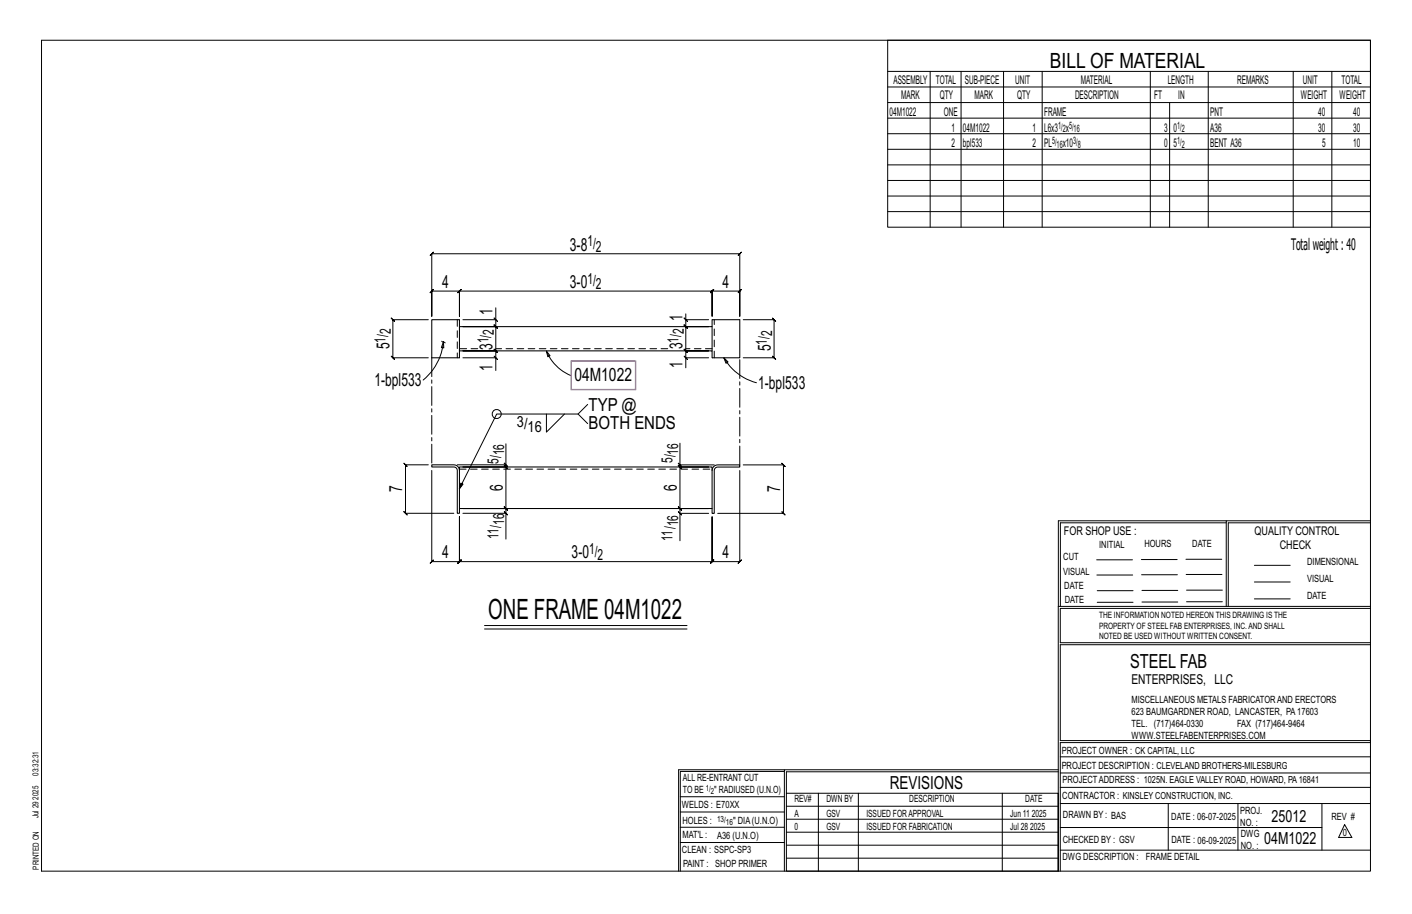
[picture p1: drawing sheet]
<svg xmlns="http://www.w3.org/2000/svg" width="432mm" height="279mm" viewBox="0 0 432 279" stroke-linecap="round" stroke-linejoin="round" font-family="sans-serif">
<g fill="none" stroke="#000" stroke-width=".31">
<path d="M12.7 12.3h406.4v254h-406.4zM271.5 12.3h147.6v57.2h-147.6zM271.5 21.8h147.6M271.5 26.6h147.6M271.5 31.4h147.6M271.5 36.1h147.6M284.5 21.8v47.7M293.9 21.8v47.7M306.9 21.8v47.7M318.7 21.8v47.7M351.8 21.8v47.7M357.7 31.4v38.1"/>
<path d="M369.5 21.8v47.7M395.5 21.8v47.7M407.3 21.8v47.7M271.5 40.9h147.6M271.5 45.6h147.6M271.5 50.4h147.6M271.5 55.2h147.6M271.5 59.9h147.6M132 77.6l-.5 .5 1-1-.5 .5h94.2l-.5 .5 1-1-.5 .5v19.1v-7.7l.5-.5-1 1 .5-.5h-8.4l.5-.5-1 1 .5-.5v7.7v-7.7l.5-.5-1 1 .5-.5h-77.3l.5-.5-1 1 .5-.5v7.7v-7.7l.5-.5-1 1 .5-.5h-8.5l.5-.5-1 1 .5-.5v7.7zM271.5 64.7h147.6M131 97.7h-10.9l-.5-.5 1 1-.5-.5v11.7l-.5-.5 1 1-.5-.5h10.9M151.1 97.2l1 1z"/>
<path d="M151.6 97.7v2.1l-.5-.5 1 1-.5-.5h-10h10l-.5-.5 1 1-.5-.5v7.5l-.5-.5 1 1-.5-.5h-10h10l-.5-.5 1 1-.5-.5v2.1M151.6 94.1v3.6h-10M209.2 97.2l1 1zM209.7 97.7v2.1l-.5-.5 1 1-.5-.5h7h-7l-.5-.5 1 1-.5-.5v7.5l-.5-.5 1 1-.5-.5h7h-7l-.5-.5 1 1-.5-.5v2.1M209.7 95.9v1.8h7M227.3 97.7h9.4l-.5-.5 1 1-.5-.5v11.7l-.5-.5 1 1-.5-.5h-9.4M135.1 104.3l.5 .3M135.6 104.6l.1 1.7-.7-.1zM135.6 104.6a17.2 17.2 0 0 1-6.2 11.6M135.6 104.6l.5 .2M141.6 109.4h10v3.9M151.1 108.9l1 1z"/>
<path d="M167.1 107.3l1.1 1.4-.7 .4zM167.1 107.3a13.8 13.8 0 0 0 7.5 7.5M209.2 108.9l1 1zM216.7 109.4h-7v3M221.4 109.4l1.2 1.2-.6 .5zM221.4 109.4a16.4 16.4 0 0 0 9.9 7.6M154.7 135.7v6.4h-14.9M167.1 126.6v5.5l5.5-5.5M176.8 126.6l2.9 2.9M179.7 123.6l-2.9 3h-24.9l-11.4 22.8 .4-1.7 .7 .3-1.1 1.4M207.9 135.5v6.6h10.5M131 142.1h-7l-.5-.5 1 1-.5-.5v14.8l-.5-.5 1 1-.5-.5h14.8"/>
<path d="M132 143.8v27.9l-.5 .5 1-1-.5 .5h8.5l-.5 .5 1-1-.5 .5v-13.7v13.7l-.5 .5 1-1-.5 .5h77.3l-.5 .5 1-1-.5 .5v-13.7v13.7l-.5 .5 1-1-.5 .5h8.4l-.5 .5 1-1-.5 .5v-27.9M141.6 156.9h13.1v7.9M154.2 156.4l1 1zM154.2 141.6l1 1zM154.7 142.1v.7l-.5-.5 1 1-.5-.5h-13.1h13.1l-.5-.5 1 1-.5-.5v12.7l-.5-.5 1 1-.5-.5h-13.1h13.1l-.5-.5 1 1-.5-.5v1.4M207.4 156.4l1 1zM207.4 141.6l1 1zM207.9 142.1v.7l-.5-.5 1 1-.5-.5h8.8h-8.8l-.5-.5 1 1-.5-.5v12.7l-.5-.5 1 1-.5-.5h8.8h-8.8l-.5-.5 1 1-.5-.5v1.4M216.7 156.9h-8.8v8.4M227.3 142.1h12.3l-.5-.5 1 1-.5-.5v14.8l-.5-.5 1 1-.5-.5h-20.1M375 159.8h-50.7v25.6M375 159.2h-51.3l-.1 107.1"/>
<path d="M419.1 159.2h-44.1v26.2M419.1 159.8h-43.5v25.6M335.4 171.1h10.9M335.4 175.8h11M349 171h11M349.1 175.7h11M362.7 171h10.9M362.7 175.6h11M383.6 172.8h11M383.6 177.9h11M148.2 191.2h61.9M148.2 192.3h61.9"/>
<path d="M323.7 185.4h95.4M335.5 184.1h11M335.5 180.6h11M349.2 184h11M349.2 180.5h11M362.9 180.4h10.9M362.9 184h10.9M383.6 183.1h11M419.1 186h-94.9v10.5h94.9M419.1 197.1h-94.9v29.3h94.9v.6h-94.9v39.3M239.9 235.8h-31.9v30.5M239.9 235.3h-32.4v31"/>
<path d="M323.6 235.3h-83.7v31M323.6 235.9h-83.1v6.6M324.2 236.3h94.9M324.2 231.4h94.9M208 252.9h31.9M208 257.5h31.9M208 243.6h31.9M208 248.2h31.9M240.5 242.5h83.1v23.8h-83.1zM240.5 258.4h83.1M240.5 254.4h83.1M240.5 250.4h83.1"/>
<path d="M240.5 246.5h83.1M250.3 242.5v23.8M262.5 242.5v23.8M306.5 242.5v23.8M324.2 253h80.1M324.2 245.6h94.9M324.2 259.9h94.9M324.2 240.7h94.9M357.3 245.6v14.3M378.6 245.6v14.3M404.3 245.6v14.3M411.2 252.1l2.2 3.9h-4z"/>
<path d="M240.5 262.3h83.1"/>
<circle cx="151.9" cy="126.6" r="1.38"/>
</g>
<path d="M140.5 99.8v-2.1h-8.5v11.7h8.5v-2.1M140.5 99.8h77.3v-2.1h8.4v11.7h-8.4v-2.1h-77.3zM217.8 99.8v7.5M132 142.1h6.8a1.72 1.72 0 0 1 1.7 1.7v13.1h-.7l-.1-13.6-.9-.5h-6.8zM140.5 143.8v-1h77.3v1M140.5 155.5h77.3M218.3 142.6l1.2-.5h6.7v.7h-6.7l-.9 .5-.2 13.6h-.6v-13.1z" fill="none" stroke="#000" stroke-width=".32"/>
<path d="M139.8 97.7v11.7M146.1 106.6h-5.6M204.2 106.6h-52.6M217.8 106.6h-8.1M218.4 109.4v-11.7M140.5 143.4h77.3" fill="none" stroke="#000" stroke-width=".31" stroke-dasharray="2 1.4"/>
<path d="M174.7 110.4h19.7v8.7h-19.7z" fill="none" stroke="#f0f" stroke-width=".5"/>
<path d="M132 109.4v32.7M226.2 142.1v-32.7" fill="none" stroke="#000" stroke-width=".31" stroke-dasharray="5.8 1 1 1"/>
<text font-size="8.6" x="149.3" y="189.3">ONE FRAME 04M1022</text>
<text font-size="6.4" x="321.1" y="20.7">BILL OF MATERIAL</text>
<text font-size="5.9" x="345.6" y="204.1">STEEL FAB</text>
<text font-size="5.6" x="175.7" y="116.5">04M1022</text>
<g font-size="5.5">
<text x="174.3" y="76.6">3-8</text>
<text x="135.2" y="88">4</text>
<text x="174.3" y="88">3-0</text>
<text x="221" y="88">4</text>
<text x="150.6" y="96.1" transform="rotate(-90 150.6 96.1)">1</text>
<text x="208.7" y="98" transform="rotate(-90 208.7 98)">1</text>
<text x="119.2" y="106.8" transform="rotate(-90 119.2 106.8)">5</text>
<text x="150.6" y="107" transform="rotate(-90 150.6 107)">3</text>
<text x="208.7" y="106.8" transform="rotate(-90 208.7 106.8)">3</text>
<text x="235.7" y="107.4" transform="rotate(-90 235.7 107.4)">5</text>
<text x="150.6" y="113.3" transform="rotate(-90 150.6 113.3)">1</text>
<text x="208.7" y="112.4" transform="rotate(-90 208.7 112.4)">1</text>
<text x="114.5" y="118.1">1-bpl533</text>
<text x="231.9" y="118.9">1-bpl533</text>
<text x="180" y="125.6">TYP @</text>
<text x="180" y="131.1">BOTH ENDS</text>
<text x="123" y="150.5" transform="rotate(-90 123 150.5)">7</text>
<text x="153.7" y="150.1" transform="rotate(-90 153.7 150.1)">6</text>
<text x="206.9" y="150.1" transform="rotate(-90 206.9 150.1)">6</text>
<text x="238.6" y="150.5" transform="rotate(-90 238.6 150.5)">7</text>
<text x="135.2" y="170.7">4</text>
<text x="174.8" y="170.7">3-0</text>
<text x="221" y="170.7">4</text>
<text x="272.2" y="241.1">REVISIONS</text>
</g>
<g font-size="5.1">
<text x="388.9" y="251.3">25012</text>
<text x="386.6" y="258.1">04M1022</text>
</g>
<text font-size="4.9" x="394.8" y="76.4">Totalweight : 40</text>
<g font-size="4.7">
<text x="179.6" y="75.3">1/</text>
<text x="182.2" y="77">2</text>
<text x="179.6" y="86.7">1/</text>
<text x="182.2" y="88.4">2</text>
<text x="117.9" y="104.7" transform="rotate(-90 117.9 104.7)">1/</text>
<text x="119.6" y="102.1" transform="rotate(-90 119.6 102.1)">2</text>
<text x="149.4" y="105" transform="rotate(-90 149.4 105)">1/</text>
<text x="151" y="102.4" transform="rotate(-90 151 102.4)">2</text>
<text x="207.5" y="104.7" transform="rotate(-90 207.5 104.7)">1/</text>
<text x="209.1" y="102.1" transform="rotate(-90 209.1 102.1)">2</text>
<text x="234.5" y="105.3" transform="rotate(-90 234.5 105.3)">1/</text>
<text x="236.1" y="102.7" transform="rotate(-90 236.1 102.7)">2</text>
<text x="158.1" y="130.4">3/</text>
<text x="161.4" y="132.1">16</text>
<text x="152.5" y="141.8" transform="rotate(-90 152.5 141.8)">5/</text>
<text x="154.1" y="139.2" transform="rotate(-90 154.1 139.2)">16</text>
<text x="205.7" y="141.6" transform="rotate(-90 205.7 141.6)">5/</text>
<text x="207.4" y="139" transform="rotate(-90 207.4 139)">16</text>
<text x="154.1" y="160.4" transform="rotate(-90 154.1 160.4)">16</text>
<text x="207.4" y="160.9" transform="rotate(-90 207.4 160.9)">16</text>
<text x="152.5" y="164.8" transform="rotate(-90 152.5 164.8)">11/</text>
<text x="205.7" y="165.3" transform="rotate(-90 205.7 165.3)">11/</text>
<text x="180.1" y="169.5">1/</text>
<text x="182.8" y="171.1">2</text>
</g>
<text font-size="4.2" x="346" y="209.1">ENTERPRISES, LLC</text>
<g font-size="3.7">
<text x="273.2" y="25.6">ASSEMBLY</text>
<text x="286.2" y="25.6">TOTAL</text>
<text x="295.1" y="25.6">SUB-PIECE</text>
<text x="310.4" y="25.6">UNIT</text>
<text x="330.5" y="25.6">MATERIAL</text>
<text x="357.1" y="25.6">LENGTH</text>
<text x="378.3" y="25.6">REMARKS</text>
<text x="398.4" y="25.6">UNIT</text>
<text x="410.2" y="25.6">TOTAL</text>
<text x="272.1" y="35.5">04M1022</text>
<text x="275.6" y="30.4">MARK</text>
<text x="287.4" y="30.4">QTY</text>
<text x="288.6" y="35.5">ONE</text>
<text x="298" y="30.4">MARK</text>
<text x="311" y="30.4">QTY</text>
<text x="319.3" y="35.5">FRAME</text>
<text x="328.7" y="30.4">DESCRIPTION</text>
<text x="353" y="30.4">FT</text>
<text x="360.3" y="30.4">IN</text>
<text x="370.1" y="35.5">PNT</text>
<text x="397.8" y="30.4">WEIGHT</text>
<text x="403.2" y="35.5">40</text>
<text x="409.6" y="30.4">WEIGHT</text>
<text x="413.8" y="35.5">40</text>
<text x="290.9" y="40.2">1</text>
<text x="294.5" y="40.2">04M1022</text>
<text x="315.8" y="40.2">1</text>
<text x="319.3" y="40.2">L6x3 x</text>
<text x="356" y="40.2">3</text>
<text x="358.9" y="40.2">0</text>
<text x="370.1" y="40.2">A36</text>
<text x="403.2" y="40.2">30</text>
<text x="413.8" y="40.2">30</text>
<text x="290.9" y="45">2</text>
<text x="294.5" y="45">bpl533</text>
<text x="315.8" y="45">2</text>
<text x="319.3" y="45">PL</text>
<text x="325" y="45">x10</text>
<text x="356" y="45">0</text>
<text x="358.9" y="45">5</text>
<text x="370.1" y="45">BENT A36</text>
<text x="404.3" y="45">5</text>
<text x="413.8" y="45">10</text>
<text x="325.3" y="163.4">FOR SHOP USE :</text>
<text x="383.7" y="163.4">QUALITY CONTROL</text>
<text x="391.4" y="167.8">CHECK</text>
</g>
<g font-size="3.1">
<text x="323.6" y="39.4">1/ 5/</text>
<text x="325" y="40.5">2</text>
<text x="328.3" y="40.5">16</text>
<text x="360" y="39.4">1/</text>
<text x="361.4" y="40.5">2</text>
<text x="321.7" y="44.1">5/</text>
<text x="323.1" y="45.3">16</text>
<text x="328.2" y="44.1">3/</text>
<text x="329.6" y="45.3">8</text>
<text x="360" y="44.1">1/</text>
<text x="361.4" y="45.3">2</text>
<text x="336.2" y="167.4">INITIAL</text>
<text x="350" y="167.1">HOURS</text>
<text x="364.6" y="167.2">DATE</text>
<text x="325.2" y="171.3">CUT</text>
<text x="399.8" y="172.8">DIMENSIONAL</text>
<text x="325.1" y="175.8">VISUAL</text>
<text x="399.8" y="177.9">VISUAL</text>
<text x="325.5" y="180">DATE</text>
<text x="325.7" y="184.4">DATE</text>
<text x="399.8" y="183.1">DATE</text>
<text x="346" y="215">MISCELLANEOUS METALS FABRICATORAND ERECTORS</text>
<text x="346" y="218.6">623 BAUMGARDNER ROAD, LANCASTER, PA17603</text>
<text x="346" y="225.8">WWW.STEELFABENTERPRISES.COM</text>
<text x="346" y="222.2">TEL. (717)464-0330</text>
<text x="378.3" y="222.2">FAX (717)464-9464</text>
<text x="324.7" y="230.5">PROJECT OWNER : CK CAPITAL, LLC</text>
<text x="208.8" y="238.8">ALL RE-ENTRANT CUT</text>
<text x="324.7" y="235.1">PROJECT DESCRIPTION : CLEVELAND BROTHERS-MILESBURG</text>
<text x="324.9" y="239.5">PROJECTADDRESS : 1025N. EAGLE VALLEY ROAD, HOWARD, PA16841</text>
<text x="208.8" y="242.5">TO BE</text>
<text x="218.4" y="242.5">&quot; RADIUSED (U.N.O)</text>
<text x="242.9" y="245.3">REV#</text>
<text x="252.7" y="245.3">DWN BY</text>
<text x="278.1" y="245.3">DESCRIPTION</text>
<text x="313.5" y="245.3">DATE</text>
<text x="324.9" y="244.2">CONTRACTOR : KINSLEY CONSTRUCTION, INC.</text>
<text x="208.5" y="247">WELDS : E70XX</text>
<text x="208.7" y="251.7">HOLES :</text>
<text x="224.2" y="251.8">&quot; DIA(U.N.O)</text>
<text x="242.9" y="249.9">A</text>
<text x="252.7" y="249.9">GSV</text>
<text x="264.9" y="249.9">ISSUED FORAPPROVAL</text>
<text x="309" y="249.9">Jun 11</text>
<text x="315.5" y="249.9">2025</text>
<text x="325.1" y="250">DRAWN BY : BAS</text>
<text x="358.2" y="250.5">DATE : 06-07-2025</text>
<text x="379.3" y="248.9">PROJ.</text>
<text x="407.2" y="250.5">REV #</text>
<text x="208.7" y="256.3">MAT'L :</text>
<text x="219.3" y="256.4">A36 (U.N.O)</text>
<text x="242.9" y="253.8">0</text>
<text x="252.7" y="253.8">GSV</text>
<text x="264.9" y="253.8">ISSUED FOR FABRICATION</text>
<text x="309" y="253.8">Jul 28</text>
<text x="315" y="253.8">2025</text>
<text x="325" y="257.6">CHECKED BY : GSV</text>
<text x="358.3" y="257.7">DATE : 06-09-2025</text>
<text x="379.3" y="252.5">NO. :</text>
<text x="379.5" y="255.9">DWG</text>
<text x="410.6" y="255.5">0</text>
<text x="208.6" y="260.7">CLEAN : SSPC-SP3</text>
<text x="324.9" y="262.9">DWG DESCRIPTION :</text>
<text x="350.4" y="263">FRAME DETAIL</text>
<text x="379.5" y="259.5">NO. :</text>
<text x="208.9" y="265">PAINT : SHOP PRIMER</text>
</g>
<g font-size="2.7">
<text x="336.1" y="189">THE INFORMATION NOTED HEREON THIS DRAWING IS THE</text>
<text x="336.1" y="195.4">NOTED BE USED WITHOUT WRITTEN CONSENT.</text>
<text x="336.1" y="192.2">PROPERTY OF STEEL FAB ENTERPRISES, INC.AND SHALL</text>
</g>
<g font-size="2.6">
<text x="215.9" y="241.8">1/</text>
<text x="217.4" y="242.7">2</text>
<text x="219.3" y="251.1">13/</text>
<text x="222" y="252.1">16</text>
</g>
<g font-size="2.5">
<text x="11.7" y="237.1" transform="rotate(-90 11.7 237.1)">03:32:31</text>
<text x="11.8" y="244.4" transform="rotate(-90 11.8 244.4)">2025</text>
<text x="11.8" y="250.1" transform="rotate(-90 11.8 250.1)">Jul 29</text>
<text x="11.9" y="265.8" transform="rotate(-90 11.9 265.8)">PRINTED ON</text>
</g>
</svg>
